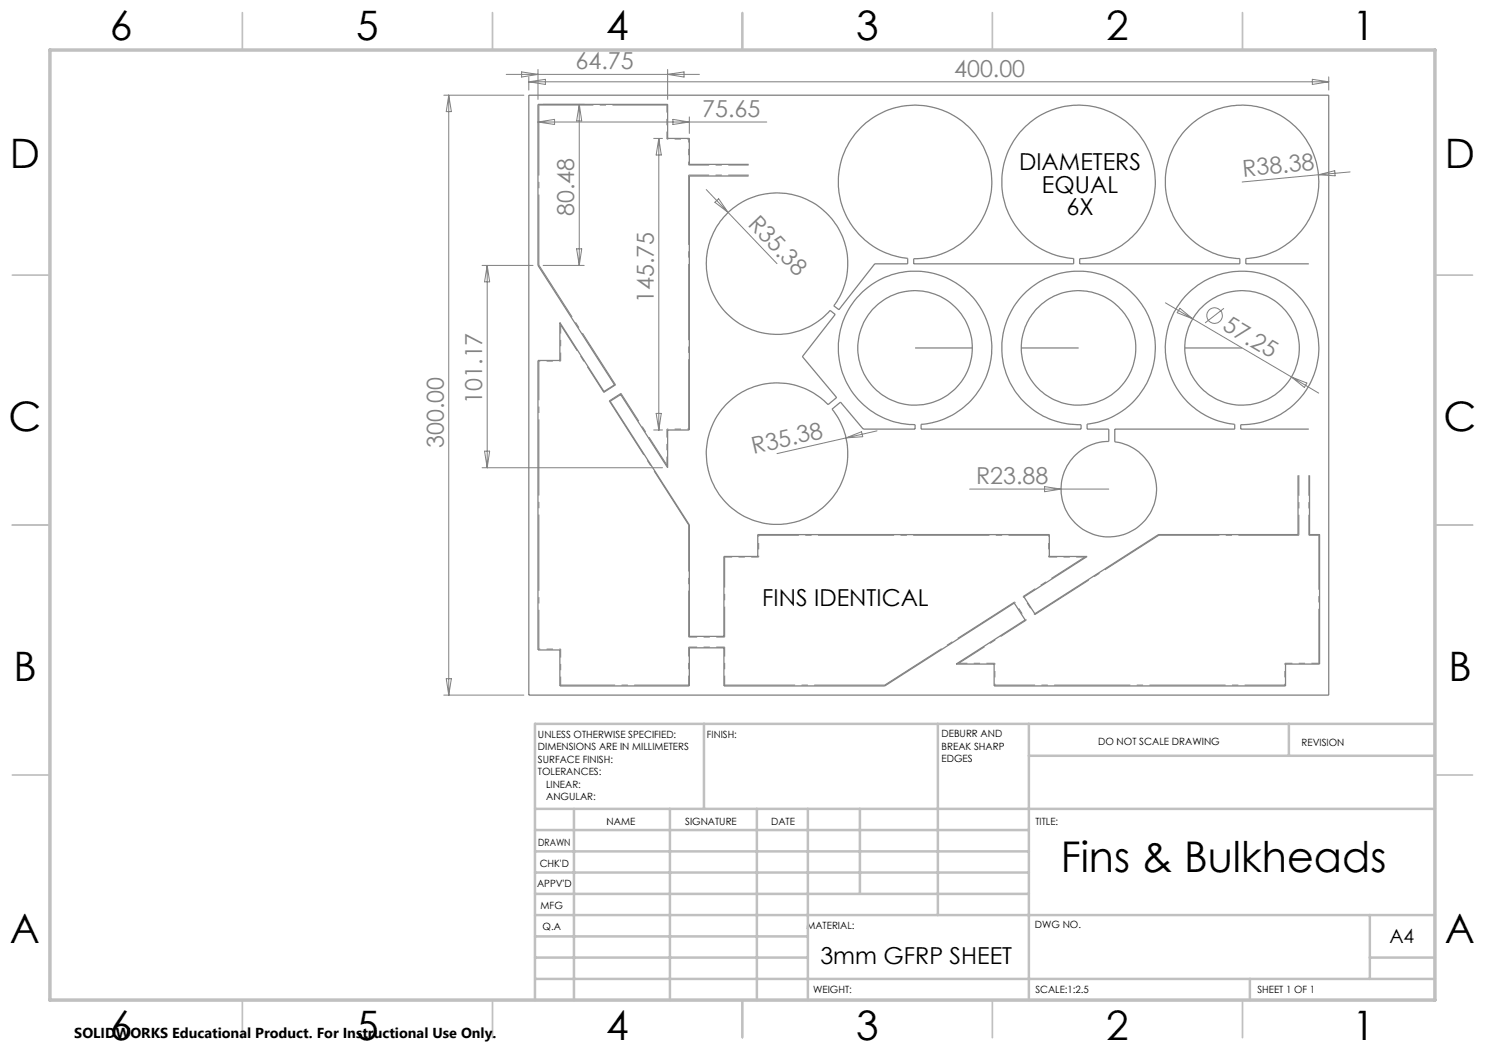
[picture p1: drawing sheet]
<svg xmlns="http://www.w3.org/2000/svg" width="297mm" height="210mm" viewBox="0 0 297 210" stroke-linecap="round" stroke-linejoin="round" font-family="sans-serif">
<g fill="none" stroke="#808080" stroke-width=".2">
<path d="M88.8 19h16M89.7 19v120M89.7 19l.6 3.3h-1zM101.2 14.9h38.7M104.3 14.4l3.3 .5-3.3 .5zM105.8 15.4v2.6M105.8 16.4h159.9M105.8 16.4l3.3-.5v1zM107.6 13.9v6M133.5 13.9v6M133.5 14.9l3.3-.5v1zM262.5 15.9l3.2 .5-3.2 .5z"/>
<path d="M265.7 15.4v2.6M107.6 24.4h45.8M107.6 24.4l3.3-.5v1zM108.6 20.9h8.2M115.9 20.9v32.2M115.9 20.9l.4 3.3h-1zM130.7 27.7h1.8M131.8 27.7v58.3M131.8 27.7l.5 3.3h-1.1zM134.6 23.9l3.3 .5-3.3 .5zM137.9 23.4v3.3M141.3 37.9l14.1 14.8"/>
<path d="M263.7 35l-15.3 1.4M263.7 35l3.2-.9 .1 1.1zM270 34.4l-6.3 .6M96.4 53.1h10.2M97.4 53.1v40.4M97.4 53.1l.5 3.3h-1zM108.6 53.1h8.2M115.3 49.8h1l-.4 3.3zM143 40.5l.7-.8 1.9 2.8zM233.1 60.6l25.2 14.8M236 61.7l2.5 2.1-3.1-1.3zM244.8 61.7l-3.8 2.9"/>
<path d="M258.3 75.4l5.4 3.2M258.3 75.4l3.1 1.2-.5 .9zM96.4 93.5h36.1M96.9 90.2h1l-.5 3.3zM130.7 86h1.8M131.2 82.7h1.1l-.5 3.3zM169.2 87.6l-13.8 3.1M169.2 87.6l3.1-1.2 .2 .9zM175.4 86.2l-6.2 1.4M193.9 97.8h27.9M208.9 97.3l3.3 .5-3.3 .5zM88.8 139h16"/>
<path d="M89.3 135.7h1l-.6 3.3z"/>
<circle cx="242.9" cy="63.1" r="1.56"/>
</g>
<g fill="none" stroke="#808080" stroke-width=".25">
<path d="M105.8 19h159.9v120h-159.9zM149.7 32.9h-11.8v-5.2h-4.4v-6.8h-25.9v32.2l15.3 23.9-2.1 1.3-8.8-13.8v7.6h-4.4v57.9h4.4v7.2h25.9v-7.6h6.9v7.6h32.2l25.8-16.6 2.2 3.4-13.8 8.8h7.6v4.4h58.3v-4.4h6.8v-25.9h-2v-11.8M149.7 35.2h-11.8v50.8h-4.4v7.5l-9.4-14.6-2.1 1.3 15.9 24.8v22.3h6.9v-16h6.8v-4.4h58.3v4.4h7.5l-12.6 8.1 2.2 3.4 24.7-15.9h27.9v-11.8M261.8 52.8h-12.6v-1.1a15.3 15.3 0 0 0 12.6-22.9 15.3 15.3 0 0 0-26.2-.8 15.3 15.3 0 0 0 11.2 23.6l1.2 .1v1.1h-32.1v-1.1h.6a15.3 15.3 0 0 0 12.5-22.9 15.3 15.3 0 0 0-26.1-1 15.3 15.3 0 0 0 10.7 23.8l1.1 .1v1.1h-32v-1.1h.6a15.4 15.4 0 0 0 13.2-22.7 15.4 15.4 0 0 0-26.3-1.1 15.4 15.4 0 0 0 11.3 23.8v1.1h-6.6l-7.1 9.1-1-.7a14.1 14.1 0 0 0-8.6-22.3 14.1 14.1 0 0 0-16.6 17.1 14.1 14.1 0 0 0 22.5 7.9l1.9-1.8 1 .8-6.5 8.4 6.8 8.2-1.7 1.4-.4-.3a14.1 14.1 0 0 0-23.3 5.8 14.1 14.1 0 0 0 15.6 18.3 14.1 14.1 0 0 0 9.5-22l-.6-.9 1.7-1.4 4.5 5.4h10.4v-.9a15.4 15.4 0 0 1-13.7-22.4 15.4 15.4 0 0 1 26.3-1.6 15.4 15.4 0 0 1-10.9 23.9l-.5 .1v.9h32v-.9a15.4 15.4 0 0 1-14.8-20.9 15.4 15.4 0 0 1 25.1-5.2 15.4 15.4 0 0 1-5.3 25.1l-1.6 .5-2.2 .4v1h4.4v2.5a9.6 9.6 0 0 0-8.5 14 9.6 9.6 0 0 0 16.4 1 9.6 9.6 0 0 0-6.7-14.9v-2.6h23.9v-.9l-.5-.1a15.3 15.3 0 0 1-10.7-23.8 15.3 15.3 0 0 1 26 1 15.3 15.3 0 0 1-12.4 22.9h-1.2v.9h13.7M183 69.6h11.5M204.3 69.6h11.4M237 69.6h11.4"/>
<circle cx="183" cy="69.6" r="11.5"/>
<circle cx="215.7" cy="69.6" r="11.5"/>
<circle cx="248.4" cy="69.6" r="11.5"/>
</g>
<path d="M112.1 65l8.7 13.5M144.9 127.4v-16M191.8 132.7l13.5-8.7" fill="none" stroke="#808080" stroke-width=".2" stroke-dasharray="15.2 1.3 1.3 1.3" stroke-dashoffset="9.1" stroke-linecap="butt"/>
<path d="M231.8 107.1h28" fill="none" stroke="#808080" stroke-width=".2" stroke-dasharray="15.2 1.3 1.3 1.3" stroke-dashoffset="3.1" stroke-linecap="butt"/>
<path d="M107.8 21h25.6M263.8 107.1v25.6M137.7 137h-25.6" fill="none" stroke="#808080" stroke-width=".2" stroke-dasharray="15.2 1.3 1.3 1.3" stroke-dashoffset="4.3" stroke-linecap="butt"/>
<path d="M133.4 21v6.8M144.9 111.4h6.8M263.8 132.7h-6.8" fill="none" stroke="#808080" stroke-width=".2" stroke-dasharray="15.2 1.3 1.3 1.3" stroke-dashoffset="13.7" stroke-linecap="butt"/>
<path d="M137.7 27.8h-4.3M112.1 72.2h-4.3M133.4 85.8h4.3M151.7 107.1v4.3M204.6 119.3l2.3 3.7M209.7 111.4v-4.3M107.8 129.8h4.3M199 132.7v4.3M202.9 120.4l2.4 3.6M257 137v-4.3" fill="none" stroke="#808080" stroke-width=".2" stroke-dasharray="15.2 1.3 1.3 1.3" stroke-dashoffset="15" stroke-linecap="butt"/>
<path d="M112.1 65v7.2M133.4 93v-7.2M216.9 111.4h-7.2M112.1 137v-7.2M137.7 127.4h7.2M137.7 129.4h7.2M191.8 132.7h7.2" fill="none" stroke="#808080" stroke-width=".2" stroke-dasharray="15.2 1.3 1.3 1.3" stroke-dashoffset="13.5" stroke-linecap="butt"/>
<path d="M209.7 107.1h-58M199 137h58" fill="none" stroke="#808080" stroke-width=".2" stroke-dasharray="15.2 1.3 1.3 1.3" stroke-dashoffset="7.2" stroke-linecap="butt"/>
<path d="M133.4 93l-9.2-14.3" fill="none" stroke="#808080" stroke-width=".2" stroke-dasharray="15.2 1.3 1.3 1.3" stroke-dashoffset="8.6" stroke-linecap="butt"/>
<path d="M107.8 53v-32M176.9 137h-32" fill="none" stroke="#808080" stroke-width=".2" stroke-dasharray="15.2 1.3 1.3 1.3" stroke-dashoffset="1.1" stroke-linecap="butt"/>
<path d="M137.7 85.8v-50.8" fill="none" stroke="#808080" stroke-width=".2" stroke-dasharray="15.2 1.3 1.3 1.3" stroke-dashoffset="1.3" stroke-linecap="butt"/>
<path d="M137.7 105v22.4" fill="none" stroke="#808080" stroke-width=".2" stroke-dasharray="15.2 1.3 1.3 1.3" stroke-dashoffset="5.9" stroke-linecap="butt"/>
<path d="M107.8 72.2v57.6" fill="none" stroke="#808080" stroke-width=".2" stroke-dasharray="15.2 1.3 1.3 1.3" stroke-dashoffset="7.4" stroke-linecap="butt"/>
<path d="M216.9 111.4l-12.3 7.9" fill="none" stroke="#808080" stroke-width=".2" stroke-dasharray="15.2 1.3 1.3 1.3" stroke-dashoffset="7.3" stroke-linecap="butt"/>
<path d="M137.7 129.4v7.6M144.9 137v-7.6" fill="none" stroke="#808080" stroke-width=".2" stroke-dasharray="15.2 1.3 1.3 1.3" stroke-dashoffset="13.3" stroke-linecap="butt"/>
<path d="M137.7 35h12M149.7 33h-12M259.8 107.1v-12M261.8 107.1v-12" fill="none" stroke="#808080" stroke-width=".2" stroke-dasharray="15.2 1.3 1.3 1.3" stroke-dashoffset="11.1" stroke-linecap="butt"/>
<path d="M120.8 78.5l2.3-1.5M121.8 80.2l2.4-1.5M261.8 107.1h2" fill="none" stroke="#808080" stroke-width=".2" stroke-dasharray="15.2 1.3 1.3 1.3" stroke-linecap="butt"/>
<path d="M137.7 33v-5.2" fill="none" stroke="#808080" stroke-width=".2" stroke-dasharray="15.2 1.3 1.3 1.3" stroke-dashoffset="14.5" stroke-linecap="butt"/>
<path d="M123.1 77l-15.3-24" fill="none" stroke="#808080" stroke-width=".2" stroke-dasharray="15.2 1.3 1.3 1.3" stroke-dashoffset="2.9" stroke-linecap="butt"/>
<path d="M121.8 80.2l15.9 24.8M206.9 123l24.9-15.9" fill="none" stroke="#808080" stroke-width=".2" stroke-dasharray="15.2 1.3 1.3 1.3" stroke-dashoffset="2.4" stroke-linecap="butt"/>
<path d="M202.9 120.4l-26 16.6" fill="none" stroke="#808080" stroke-width=".2" stroke-dasharray="15.2 1.3 1.3 1.3" stroke-dashoffset="1.7" stroke-linecap="butt"/>
<g fill="none" stroke="#c0c0c0" stroke-width=".35">
<path d="M48.5 2.5v7.5M98.5 2.5v7.5M148.5 2.5v7.5M198.5 2.5v7.5M248.5 2.5v7.5M2.5 55h7.5M287 55h7.5M2.5 105h7.5M287 105h7.5M2.5 155h7.5M287 155h7.5M48.5 200v7.5"/>
<path d="M98.5 200v7.5M148.5 200v7.5M198.5 200v7.5M248.5 200v7.5"/>
</g>
<g fill="none" stroke="#c0c0c0" stroke-width=".5">
<path d="M140.8 144.8v17M187.6 144.8v38.2M205.8 144.8v55.2M205.8 151.2h81.2M257.8 144.8v6.4M287 144.8h-180v55.2M107 161.8h180M107 178.8h98.8M107 174.5h98.8M107 170.3h98.8M107 166h98.8M114.8 161.8v38.2"/>
<path d="M134 161.8v38.2M151.4 161.8v38.2M161.6 161.8v38.2M172 161.8v17M107 195.8h180M107 191.5h54.6M107 187.3h54.6M107 183h180M250 195.8v4.2M274 191.5h13M274 183v12.8"/>
</g>
<path d="M10 10h277v190h-277z" fill="none" stroke="#c0c0c0" stroke-width=".7"/>
<text font-size="8.5" x="212.1" y="174.4">Fins &amp; Bulkheads</text>
<g font-size="8.1">
<text x="22" y="8">6</text>
<text x="71.2" y="8">5</text>
<text x="121.2" y="8">4</text>
<text x="171.2" y="8">3</text>
<text x="221.2" y="8">2</text>
<text x="270.5" y="8">1</text>
<text x="2" y="33.6">D</text>
<text x="289" y="33.6">D</text>
<text x="1.7" y="86.1">C</text>
<text x="288.7" y="86.1">C</text>
<text x="2.7" y="136.1">B</text>
<text x="289.7" y="136.1">B</text>
<text x="2" y="188.6">A</text>
<text x="289" y="188.6">A</text>
<text x="22" y="208">6</text>
<text x="71.2" y="208">5</text>
<text x="121.2" y="208">4</text>
<text x="171.2" y="208">3</text>
<text x="221.2" y="208">2</text>
<text x="270.5" y="208">1</text>
</g>
<g font-size="4.7" fill="#808080">
<text x="115.1" y="13.9">64.75</text>
<text x="190.8" y="15.3">400.00</text>
<text x="140.5" y="23.4">75.65</text>
<text x="248.6" y="35.3" transform="rotate(-5 248.6 35.3)">R38.38</text>
<text x="114.8" y="43.2" transform="rotate(-90 114.8 43.2)">80.48</text>
<text x="149.4" y="45" transform="rotate(46 149.4 45)">R35.38</text>
<text x="130.7" y="60.6" transform="rotate(-90 130.7 60.6)">145.75</text>
<text x="244.3" y="65.9" transform="rotate(30 244.3 65.9)">57.25</text>
<text x="96.4" y="80.8" transform="rotate(-90 96.4 80.8)">101.17</text>
<text x="88.8" y="89.6" transform="rotate(-90 88.8 89.6)">300.00</text>
<text x="150.7" y="90.8" transform="rotate(-13 150.7 90.8)">R35.38</text>
<text x="195.2" y="96.8">R23.88</text>
</g>
<g font-size="4.7">
<text x="203.8" y="34">DIAMETERS</text>
<text x="208.4" y="38.5">EQUAL</text>
<text x="213.3" y="43">6X</text>
<text x="152.5" y="121.1">FINS IDENTICAL</text>
<text x="164.1" y="192.8">3mm GFRP SHEET</text>
</g>
<text font-size="3.9" x="277.9" y="188.5">A4</text>
<text font-size="2.9" x="14.9" y="207.6">SOLIDWORKS Educational Product. For Instructional Use Only.</text>
<g font-size="2">
<text x="107.6" y="147.6">UNLESS OTHERWISE SPECIFIED:</text>
<text x="141.4" y="147.6">FINISH:</text>
<text x="188.3" y="147.5">DEBURR AND</text>
<text x="188.3" y="150">BREAK SHARP</text>
<text x="219.6" y="149">DO NOT SCALE DRAWING</text>
<text x="260.3" y="149.2">REVISION</text>
<text x="107.6" y="150.1">DIMENSIONS ARE IN MILLIMETERS</text>
<text x="107.6" y="152.6">SURFACE FINISH:</text>
<text x="107.6" y="155.1">TOLERANCES:</text>
<text x="188.3" y="152.5">EDGES</text>
<text x="109.2" y="157.6">LINEAR:</text>
<text x="109.2" y="160.1">ANGULAR:</text>
<text x="121.3" y="165">NAME</text>
<text x="137" y="164.9">SIGNATURE</text>
<text x="154.2" y="164.9">DATE</text>
<text x="207.1" y="164.9">TITLE:</text>
<text x="107.6" y="169.1">DRAWN</text>
<text x="107.9" y="173.3">CHK'D</text>
<text x="107.4" y="177.4">APPV'D</text>
<text x="108.1" y="181.8">MFG</text>
<text x="108.5" y="186">Q.A</text>
<text x="161.3" y="185.9">MATERIAL:</text>
<text x="207" y="185.5">DWG NO.</text>
<text x="162.6" y="198.5">WEIGHT:</text>
<text x="207.1" y="198.6">SCALE:1:2.5</text>
<text x="251.5" y="198.6">SHEET 1 OF 1</text>
</g>
</svg>
